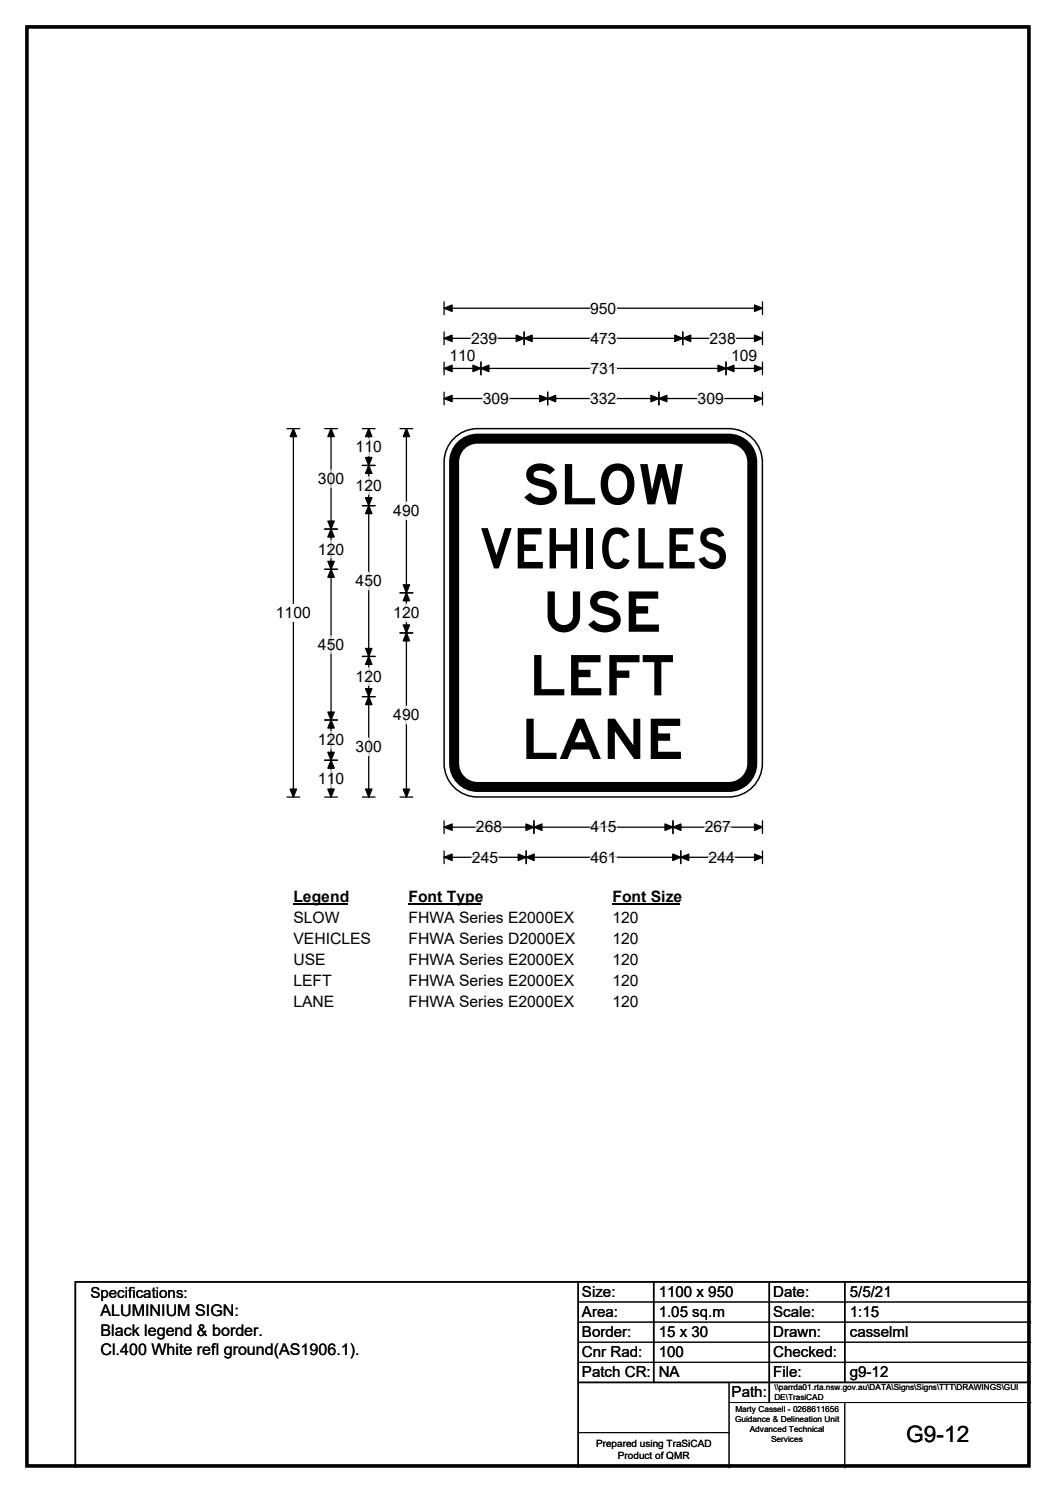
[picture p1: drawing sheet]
<svg xmlns="http://www.w3.org/2000/svg" width="210mm" height="297mm" viewBox="0 0 210 297" stroke-linecap="round" stroke-linejoin="round" font-family="sans-serif">
<path d="M5.4 5.4h199.2v286.3h-199.2z" fill="none" stroke="#000" stroke-width=".72"/>
<path d="M88.3 61.3h63.3M88.3 60v2.6M151.6 60v2.6" fill="none" stroke="#000" stroke-width=".25"/>
<path d="M88.3 61.3l1.6-.6v1.3zM150 60.7l1.6 .6-1.6 .7z" fill="#000" stroke="#000" stroke-width=".25"/>
<path d="M117.3 59.6h5.3v3.5h-5.3z" fill="#fff"/>
<g fill="none" stroke="#000" stroke-width=".25">
<path d="M88.3 67.3h63.3M88.3 66v2.6M88.3 72v2.6M88.3 78v2.6M88.3 73.3h63.3M88.3 79.3h63.3M95.6 72v2.6M104.2 66v2.6M108.9 78v2.6M131 78v2.6M135.8 66v2.6M144.4 72v2.6"/>
<path d="M151.6 66v2.6M151.6 72v2.6M151.6 78v2.6M57.1 85.3h2.5M58.3 85.3v73.3M57.1 158.6h2.5M88.3 163.3v2.5M88.3 169.3v2.5M88.3 164.6h63.3M88.3 170.6h63.3M104.6 169.3v2.5M106.2 163.3v2.5"/>
<path d="M133.8 163.3v2.5M135.4 169.3v2.5M151.6 163.3v2.5M151.6 169.3v2.5"/>
</g>
<g fill="#000" stroke="#000" stroke-width=".25">
<path d="M88.3 67.3l1.6-.6v1.2zM88.3 73.3l1.6-.6v1.2zM88.3 79.3l1.6-.6v1.2zM95.6 73.3l1.6-.6v1.2zM94 72.7l1.6 .6-1.6 .6zM104.2 67.3l1.6-.6v1.2zM102.6 66.7l1.6 .6-1.6 .6zM108.9 79.3l1.6-.6v1.2zM107.3 78.7l1.6 .6-1.6 .6zM129.4 78.7l1.6 .6-1.6 .6zM131 79.3l1.6-.6v1.2zM134.2 66.7l1.6 .6-1.6 .6z"/>
<path d="M135.8 67.3l1.6-.6v1.2zM142.8 72.7l1.6 .6-1.6 .6zM144.4 73.3l1.5-.6v1.2zM150 66.7l1.6 .6-1.6 .6zM150 72.7l1.6 .6-1.6 .6zM150 78.7l1.6 .6-1.6 .6zM58.3 85.3l.7 1.6h-1.3zM57.7 157h1.3l-.7 1.6zM88.3 164.6l1.6-.7v1.3zM88.3 170.6l1.6-.7v1.3zM104.6 170.6l1.6-.7v1.3zM103 169.9l1.6 .7-1.6 .6z"/>
<path d="M106.2 164.6l1.6-.7v1.3zM104.6 163.9l1.6 .7-1.6 .6zM132.2 163.9l1.6 .7-1.6 .6zM133.8 164.6l1.6-.7v1.3zM133.8 169.9l1.6 .7-1.6 .6zM135.4 170.6l1.5-.7v1.3zM150 163.9l1.6 .7-1.6 .6zM150 169.9l1.6 .7-1.6 .6z"/>
</g>
<g fill="none" stroke="#fff" stroke-width=".25">
<path d="M93.7 67.3h5.2M96 79.3h5.2M117.3 79.3h5.3M117.4 67.3h5.2M117.4 73.3h5.2M138.7 79.3h5.2M141.1 67.3h5.2M93.9 170.6h5.2M94.6 164.6h5.2M117.4 164.6h5.2M117.4 170.6h5.2M140.1 164.6h5.2"/>
<path d="M140.9 170.6h5.2"/>
</g>
<path d="M54.9 120.2h6.9v3.5h-6.9z" fill="#fff"/>
<g fill="none" stroke="#000" stroke-width=".25">
<path d="M64.6 85.3h2.5M65.8 85.3v73.3M72.1 85.3h2.5M72.1 92.6h2.5M73.3 85.3v73.3M79.5 85.3h2.6M80.8 85.3v73.3M64.6 105.3h2.5M64.6 113.3h2.5M72.1 100.6h2.5M79.5 117.9h2.6M72.1 130.6h2.5"/>
<path d="M72.1 138.6h2.5M79.5 125.9h2.6M64.6 143.3h2.5M64.6 151.3h2.5M64.6 158.6h2.5M72.1 158.6h2.5M79.5 158.6h2.6"/>
</g>
<g fill="#000" stroke="#000" stroke-width=".25">
<path d="M65.8 85.3l.7 1.6h-1.3zM73.3 92.6l.7 1.6h-1.3zM73.3 85.3l.7 1.6h-1.3zM72.7 91h1.3l-.7 1.6zM80.8 85.3l.6 1.6h-1.2zM65.8 105.3l.7 1.5h-1.3zM65.2 111.7h1.3l-.7 1.6zM65.2 103.7h1.3l-.7 1.6zM65.8 113.3l.7 1.6h-1.3zM72.7 99h1.3l-.7 1.6zM73.3 100.6l.7 1.6h-1.3zM80.8 117.9l.6 1.6h-1.2z"/>
<path d="M80.2 116.4h1.2l-.6 1.5zM72.7 129h1.3l-.7 1.6zM73.3 130.6l.7 1.6h-1.3zM72.7 137h1.3l-.7 1.6zM73.3 138.6l.7 1.6h-1.3zM80.2 124.3h1.2l-.6 1.6zM80.8 125.9l.6 1.6h-1.2zM65.2 141.7h1.3l-.7 1.6zM65.8 143.3l.7 1.5h-1.3zM65.2 149.7h1.3l-.7 1.6zM65.8 151.3l.7 1.5h-1.3zM65.2 157h1.3l-.7 1.6z"/>
<path d="M72.7 157h1.3l-.7 1.6zM80.2 157h1.2l-.6 1.6z"/>
</g>
<g fill="none" stroke="#fff" stroke-width=".25">
<path d="M65.8 93.5v3.5M73.3 87.2v3.5M73.3 94.9v3.4M80.8 99.9v3.5M65.8 107.5v3.5M73.3 113.9v3.4M65.8 126.5v3.5M73.3 132.8v3.6M80.8 120.2v3.5M65.8 145.5v3.5M65.8 153.2v3.5M73.3 146.9v3.4"/>
<path d="M80.8 140.5v3.5"/>
</g>
<path d="M58.3 176.6h10.8v3.4h-10.8z" fill="#fff"/>
<path d="M58.3 179.8h10.8" fill="none" stroke="#000" stroke-width=".32"/>
<path d="M81.2 176.6h14.4v3.4h-14.4z" fill="#fff"/>
<path d="M81.2 179.8h14.4" fill="none" stroke="#000" stroke-width=".32"/>
<path d="M121.8 176.6h13.4v3.4h-13.4z" fill="#fff"/>
<path d="M121.8 179.8h13.4" fill="none" stroke="#000" stroke-width=".32"/>
<g fill="#fff">
<path d="M58.3 180.7h9.2v3.5h-9.2z"/>
<path d="M81.2 180.7h32.9v3.5h-32.9z"/>
<path d="M121.8 180.7h5.2v3.5h-5.2z"/>
<path d="M58.3 184.9h15.4v3.5h-15.4z"/>
<path d="M81.2 184.9h33.1v3.5h-33.1z"/>
<path d="M121.8 184.9h5.2v3.5h-5.2z"/>
<path d="M58.3 189.1h6.4v3.5h-6.4z"/>
<path d="M81.2 189.1h32.9v3.5h-32.9z"/>
<path d="M121.8 189.1h5.2v3.5h-5.2z"/>
<path d="M58.3 193.3h7.7v3.5h-7.7z"/>
<path d="M81.2 193.3h32.9v3.5h-32.9z"/>
<path d="M121.8 193.3h5.2v3.5h-5.2z"/>
<path d="M58.3 197.5h8.2v3.5h-8.2z"/>
<path d="M81.2 197.5h32.9v3.5h-32.9z"/>
<path d="M121.8 197.5h5.2v3.5h-5.2z"/>
</g>
<path d="M90.6 86.9a6.6 6.6 0 0 1 4.4-1.6h49.9a6.7 6.7 0 0 1 6.7 6.6v60a6.7 6.7 0 0 1-6.7 6.7h-49.9a6.7 6.7 0 0 1-6.7-6.7v-60a6.6 6.6 0 0 1 2.3-5z" fill-rule="evenodd" fill="#fff" stroke="#fff" stroke-width=".2"/>
<path d="M91.4 88.9a4.6 4.6 0 0 1 3.6-1.6h49.9a4.7 4.7 0 0 1 4.7 4.6v60a4.7 4.7 0 0 1-4.7 4.7h-49.9a4.7 4.7 0 0 1-4.7-4.7v-60a4.6 4.6 0 0 1 1.1-3z" fill="none" stroke="#000" stroke-width="2"/>
<path d="M90.6 86.9a6.6 6.6 0 0 1 4.4-1.6h49.9a6.7 6.7 0 0 1 6.7 6.6v60a6.7 6.7 0 0 1-6.7 6.7h-49.9a6.7 6.7 0 0 1-6.7-6.7v-60a6.6 6.6 0 0 1 2.3-5zM115 255v37M130 255v20M153 255v24M168 255v20M205 255h-190v37M115 275h90" fill="none" stroke="#000" stroke-width=".3"/>
<path d="M115 259h90M115 263h90M115 267h90M115 271h90M145 279h60M145 275v17M168 279v13M115 285h30" fill="none" stroke="#000" stroke-width=".2"/>
<g font-size="11.1">
<text x="103.7" y="100.4">SLOW</text>
<text x="95.4" y="113.1">VEHICLES</text>
<text x="107.8" y="125.7">USE</text>
<text x="105.2" y="138.3">LEFT</text>
<text x="103.6" y="151">LANE</text>
</g>
<text font-size="4.5" x="180.2" y="286.9">G9-12</text>
<g font-size="3.2">
<text x="20" y="261.9">ALUMINIUM SIGN:</text>
<text x="20" y="265.7">Black legend &amp; border.</text>
<text x="20" y="269.6">Cl.400 White refl ground(AS1906.1).</text>
</g>
<g font-size="3.1">
<text x="117.3" y="62.4">950</text>
<text x="89.4" y="71.9">110</text>
<text x="93.7" y="68.4">239</text>
<text x="117.4" y="68.4">473</text>
<text x="141.1" y="68.4">238</text>
<text x="145.4" y="71.9">109</text>
<text x="117.4" y="74.4">731</text>
<text x="96" y="80.3">309</text>
<text x="117.3" y="80.3">332</text>
<text x="138.7" y="80.3">309</text>
<text x="70.7" y="90">110</text>
<text x="63.2" y="96.3">300</text>
<text x="70.7" y="97.7">120</text>
<text x="78.2" y="102.7">490</text>
<text x="63.2" y="110.3">120</text>
<text x="70.7" y="116.6">450</text>
<text x="54.9" y="123">1100</text>
<text x="78.2" y="123">120</text>
<text x="63.2" y="129.3">450</text>
<text x="70.7" y="135.6">120</text>
<text x="78.2" y="143.3">490</text>
<text x="63.2" y="148.3">120</text>
<text x="70.7" y="149.6">300</text>
<text x="63.2" y="156">110</text>
<text x="94.6" y="165.6">268</text>
<text x="117.4" y="165.6">415</text>
<text x="140.1" y="165.6">267</text>
<text x="93.9" y="171.6">245</text>
<text x="117.4" y="171.6">461</text>
<text x="140.9" y="171.6">244</text>
<text x="58.3" y="179.4">Legend</text>
<text x="81.2" y="179.4">Font Type</text>
<text x="121.8" y="179.4">Font Size</text>
<text x="58.3" y="183.5">SLOW</text>
<text x="81.2" y="183.5">FHWA Series E2000EX</text>
<text x="121.8" y="183.5">120</text>
<text x="58.3" y="187.7">VEHICLES</text>
<text x="58.3" y="191.9">USE</text>
<text x="81.2" y="187.7">FHWA Series D2000EX</text>
<text x="81.2" y="191.9">FHWA Series E2000EX</text>
<text x="121.8" y="187.7">120</text>
<text x="121.8" y="191.9">120</text>
<text x="58.3" y="196.1">LEFT</text>
<text x="81.2" y="196.1">FHWA Series E2000EX</text>
<text x="121.8" y="196.1">120</text>
<text x="58.3" y="200.3">LANE</text>
<text x="81.2" y="200.3">FHWA Series E2000EX</text>
<text x="121.8" y="200.3">120</text>
</g>
<g font-size="3">
<text x="115.7" y="258">Size:</text>
<text x="131" y="258">1100 x 950</text>
<text x="153.7" y="258">Date:</text>
<text x="169" y="258">5/5/21</text>
<text x="18" y="258.2">Specifications:</text>
<text x="115.7" y="262">Area:</text>
<text x="131" y="262">1.05 sq.m</text>
<text x="153.7" y="262">Scale:</text>
<text x="169" y="262">1:15</text>
<text x="115.7" y="266">Border:</text>
<text x="115.7" y="270">Cnr Rad:</text>
<text x="131" y="266">15 x 30</text>
<text x="131" y="270">100</text>
<text x="153.7" y="266">Drawn:</text>
<text x="153.7" y="270">Checked:</text>
<text x="169" y="266">casselml</text>
<text x="115.7" y="274">Patch CR:</text>
<text x="131" y="274">NA</text>
<text x="153.7" y="274">File:</text>
<text x="169" y="274">g9-12</text>
<text x="145.5" y="278">Path:</text>
</g>
<g font-size="2">
<text x="118.5" y="287.8">Prepared using TraSiCAD</text>
<text x="122.9" y="290.2">Product of QMR</text>
</g>
<g font-size="1.7">
<text x="146.2" y="281">Marty Cassell - 0268611656</text>
<text x="146.2" y="283">Guidance &amp; Delineation Unit</text>
<text x="149.1" y="285">Advanced Technical</text>
<text x="153.3" y="287">Services</text>
</g>
<g font-size="1.6">
<text x="154" y="276.6">\\parrda01.rta.nsw.gov.au\DATA\Signs\Signs\TTT\DRAWINGS\GUI</text>
<text x="154" y="278.5">DE\TrasiCAD</text>
</g>
</svg>
